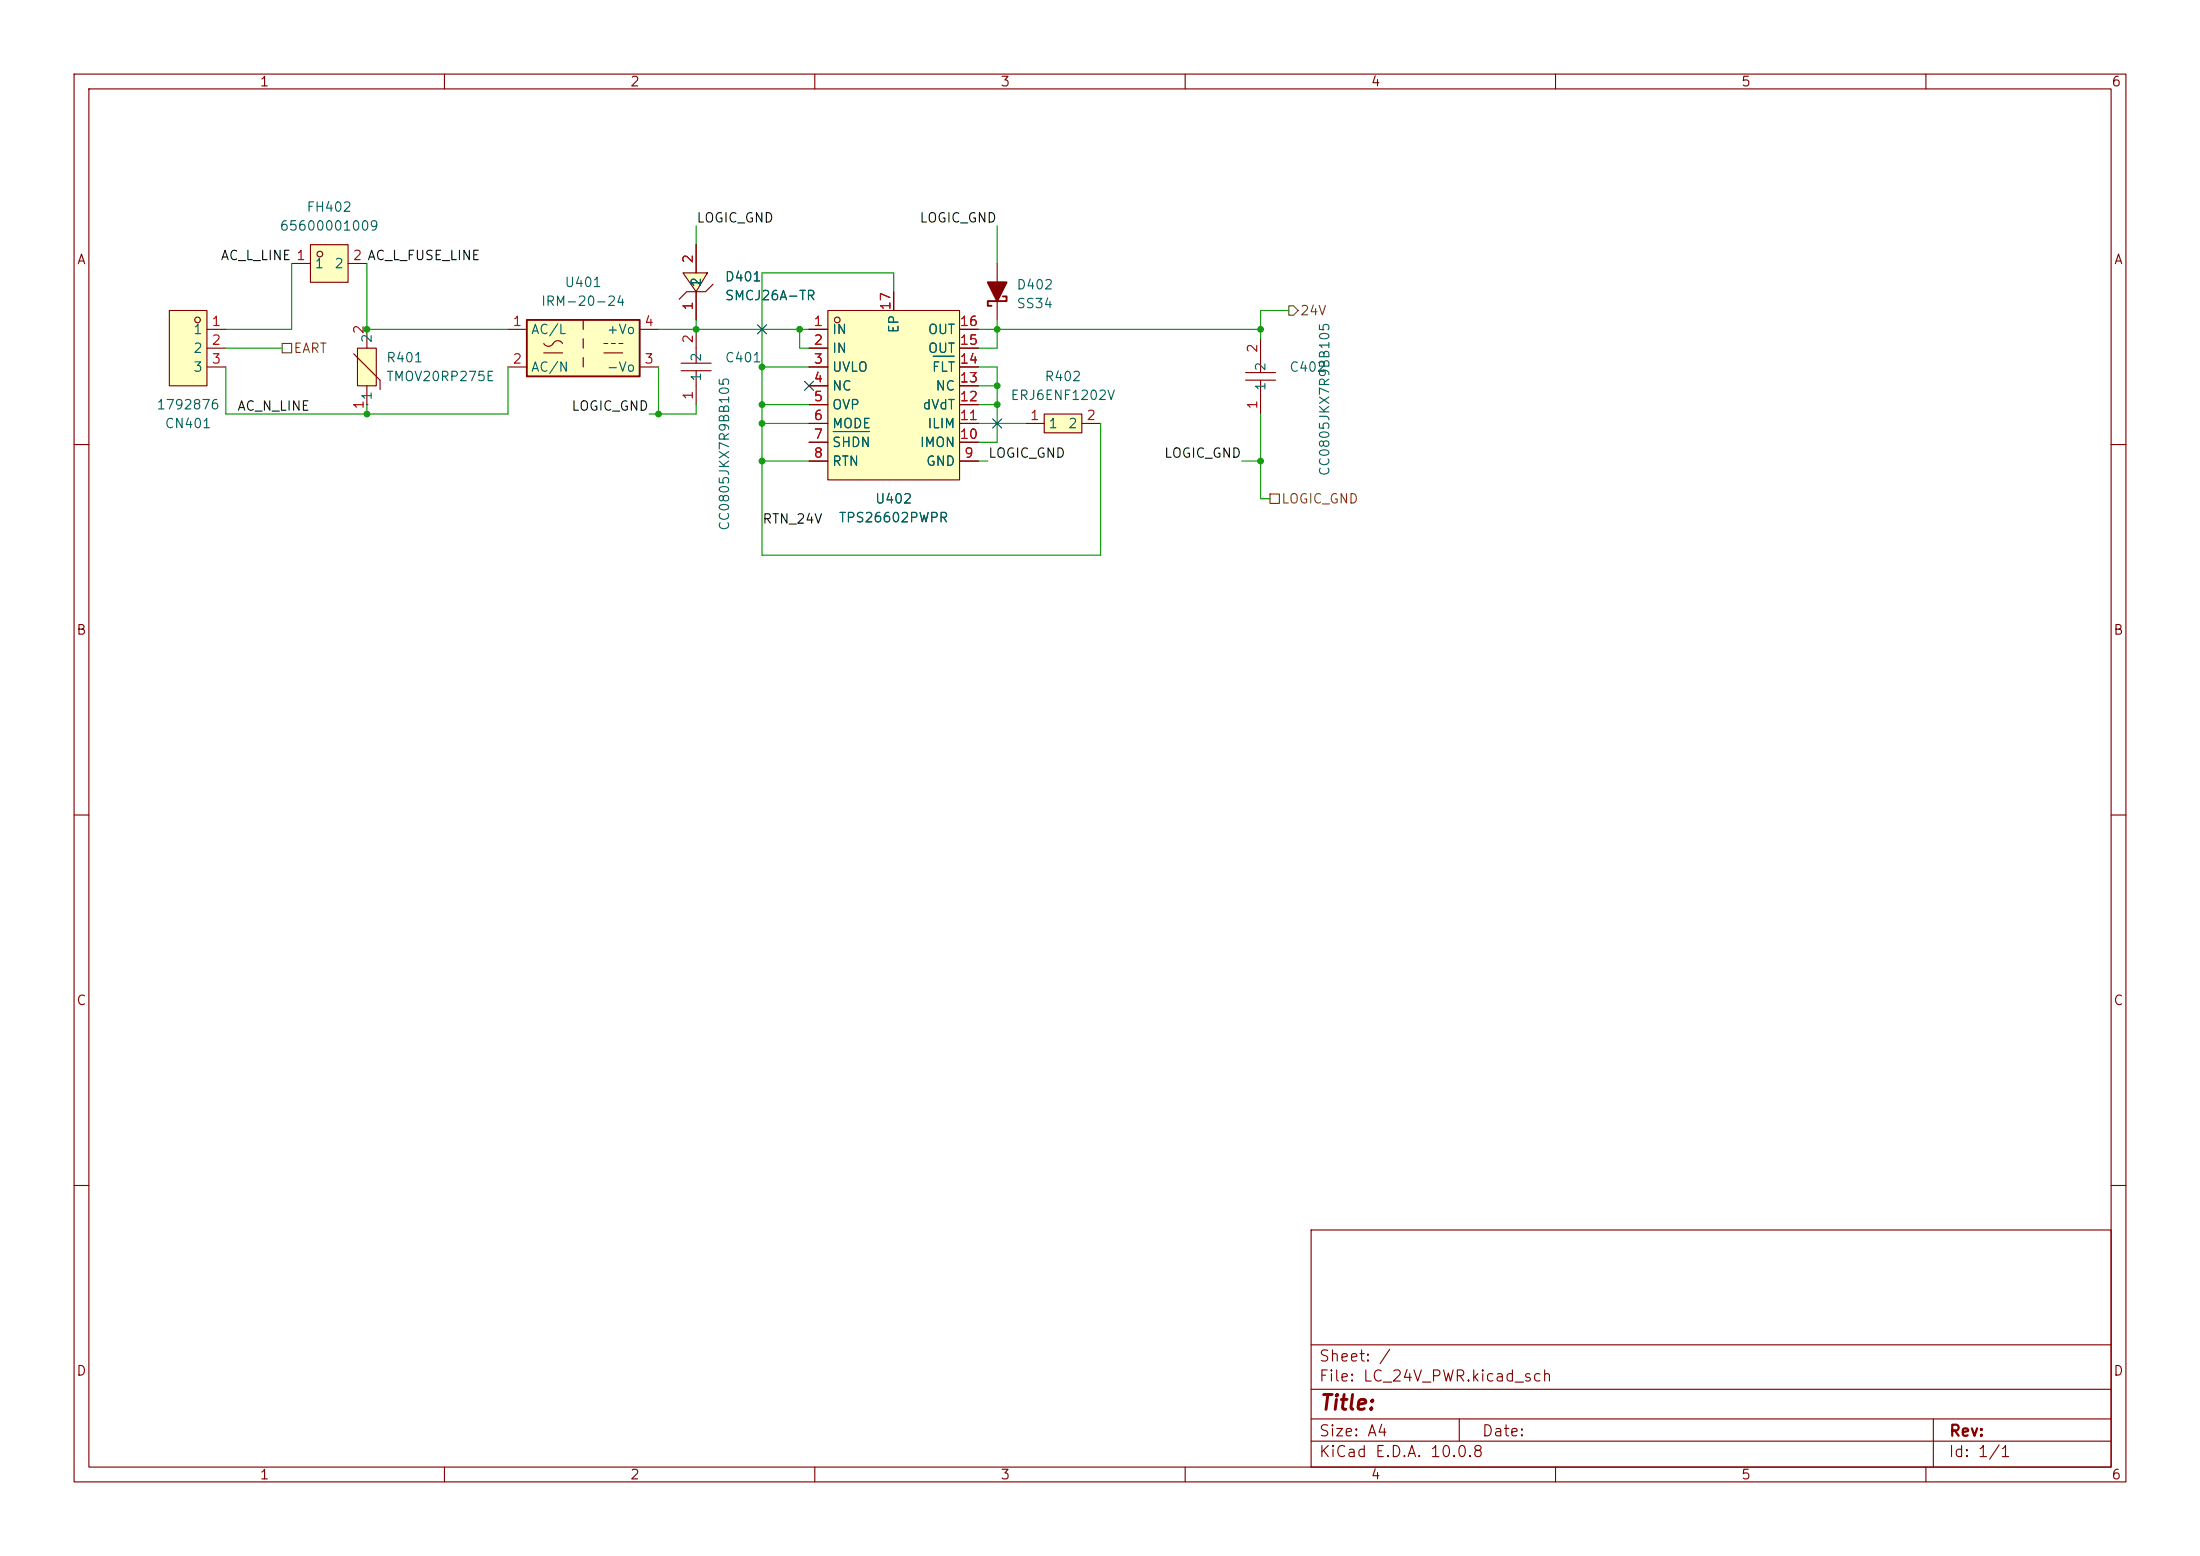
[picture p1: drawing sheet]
(kicad_sch
 (version 20260306)
 (generator "eeschema")
 (generator_version "10.0")
 (paper "A4")
 (lib_symbols
  (symbol "C0805C104K5RACTU:65600001009" (exclude_from_sim no) (in_bom yes) (on_board yes)
   (in_pos_files yes)
   (duplicate_pin_numbers_are_jumpers no)
   (property "Reference" "FH" (at 0 5.08 0) (show_name no) (do_not_autoplace no) (effects (font (size 1.27 1.27))))
   (property "Value" "65600001009" (at 0 -5.08 0) (show_name no) (do_not_autoplace no) (effects (font (size 1.27 1.27))))
   (property "Footprint" "C0805C104K5RACTU:FUSE-TH_65600001009" (at 0 -7.62 0) (show_name no) (do_not_autoplace no) (hide yes) (effects (font (size 1.27 1.27))))
   (property "Datasheet" "https://www.lcsc.com/datasheet/C187510.pdf" (at 0 -10.16 0) (show_name no) (do_not_autoplace no) (hide yes) (effects (font (size 1.27 1.27))))
   (property "Description" "" (at 0 0 0) (show_name no) (do_not_autoplace no) (hide yes) (effects (font (size 1.27 1.27))))
   (property "Manufacturer" "Littelfuse(美国力特)" (at 0 -12.7 0) (show_name no) (do_not_autoplace no) (hide yes) (effects (font (size 1.27 1.27))))
   (property "MPN" "65600001009" (at 0 -15.24 0) (show_name no) (do_not_autoplace no) (hide yes) (effects (font (size 1.27 1.27))))
   (property "LCSC Part" "C187510" (at 0 -17.78 0) (show_name no) (do_not_autoplace no) (hide yes) (effects (font (size 1.27 1.27))))
   (symbol "65600001009_0_1"
    (rectangle (start -2.54 2.54) (end 2.54 -2.54) (stroke (width 0) (type default)) (fill (type background)))
    (circle (center -1.27 1.27) (radius 0.38) (stroke (width 0) (type default)) (fill (type none)))
    (pin unspecified line (at -5.08 0 0) (length 2.54) (name "1" (effects (font (size 1.27 1.27)))) (number "1" (effects (font (size 1.27 1.27)))))
    (pin unspecified line (at 5.08 0 180) (length 2.54) (name "2" (effects (font (size 1.27 1.27)))) (number "2" (effects (font (size 1.27 1.27))))))
   (embedded_fonts no))
  (symbol "Converter_ACDC:IRM-20-24" (exclude_from_sim no) (in_bom yes) (on_board yes)
   (in_pos_files yes)
   (duplicate_pin_numbers_are_jumpers no)
   (property "Reference" "U" (at 0 5.08 0) (show_name no) (do_not_autoplace no) (effects (font (size 1.27 1.27))))
   (property "Value" "IRM-20-24" (at 0 -5.08 0) (show_name no) (do_not_autoplace no) (effects (font (size 1.27 1.27))))
   (property "Footprint" "Converter_ACDC:Converter_ACDC_MeanWell_IRM-20-xx_THT" (at 0 -7.62 0) (show_name no) (do_not_autoplace no) (hide yes) (effects (font (size 1.27 1.27))))
   (property "Datasheet" "http://www.meanwell.com/Upload/PDF/IRM-20/IRM-20-SPEC.PDF" (at 10.16 -8.89 0) (show_name no) (do_not_autoplace no) (hide yes) (effects (font (size 1.27 1.27))))
   (property "Description" "24V, 900mA, 21.6W, Isolated, AC-DC, 219A(IRM20)" (at 0 0 0) (show_name no) (do_not_autoplace no) (hide yes) (effects (font (size 1.27 1.27))))
   (symbol "IRM-20-24_0_1"
    (rectangle (start -7.62 3.81) (end 7.62 -3.81) (stroke (width 0.254) (type default)) (fill (type background)))
    (polyline (pts (xy -5.334 -0.635) (xy -2.794 -0.635)) (stroke (width 0) (type default)) (fill (type none)))
    (arc (start -4.064 0.635) (mid -4.699 0.2495) (end -5.334 0.635) (stroke (width 0) (type default)) (fill (type none)))
    (arc (start -4.064 0.635) (mid -3.429 1.0072) (end -2.794 0.635) (stroke (width 0) (type default)) (fill (type none)))
    (polyline (pts (xy 0 3.81) (xy 0 2.54)) (stroke (width 0) (type default)) (fill (type none)))
    (polyline (pts (xy 0 1.27) (xy 0 0)) (stroke (width 0) (type default)) (fill (type none)))
    (polyline (pts (xy 0 -1.27) (xy 0 -2.54)) (stroke (width 0) (type default)) (fill (type none)))
    (polyline (pts (xy 2.794 0.635) (xy 3.302 0.635)) (stroke (width 0) (type default)) (fill (type none)))
    (polyline (pts (xy 2.794 -0.635) (xy 5.334 -0.635)) (stroke (width 0) (type default)) (fill (type none)))
    (polyline (pts (xy 3.81 0.635) (xy 4.318 0.635)) (stroke (width 0) (type default)) (fill (type none)))
    (polyline (pts (xy 4.826 0.635) (xy 5.334 0.635)) (stroke (width 0) (type default)) (fill (type none))))
   (symbol "IRM-20-24_1_1"
    (pin power_in line (at -10.16 2.54 0) (length 2.54) (name "AC/L" (effects (font (size 1.27 1.27)))) (number "1" (effects (font (size 1.27 1.27)))))
    (pin power_in line (at -10.16 -2.54 0) (length 2.54) (name "AC/N" (effects (font (size 1.27 1.27)))) (number "2" (effects (font (size 1.27 1.27)))))
    (pin power_out line (at 10.16 -2.54 180) (length 2.54) (name "-Vo" (effects (font (size 1.27 1.27)))) (number "3" (effects (font (size 1.27 1.27)))))
    (pin power_out line (at 10.16 2.54 180) (length 2.54) (name "+Vo" (effects (font (size 1.27 1.27)))) (number "4" (effects (font (size 1.27 1.27))))))
   (embedded_fonts no))
  (symbol "EasyEDA:1792876" (exclude_from_sim no) (in_bom yes) (on_board yes)
   (in_pos_files yes)
   (duplicate_pin_numbers_are_jumpers no)
   (property "Reference" "CN" (at 0 7.62 0) (show_name no) (do_not_autoplace no) (effects (font (size 1.27 1.27))))
   (property "Value" "1792876" (at 0 -7.62 0) (show_name no) (do_not_autoplace no) (effects (font (size 1.27 1.27))))
   (property "Footprint" "EasyEDA:CONN-TH_1792876" (at 0 -10.16 0) (show_name no) (do_not_autoplace no) (hide yes) (effects (font (size 1.27 1.27))))
   (property "Datasheet" "https://www.lcsc.com/datasheet/C5482625.pdf" (at 0 -12.7 0) (show_name no) (do_not_autoplace no) (hide yes) (effects (font (size 1.27 1.27))))
   (property "Description" "" (at 0 0 0) (show_name no) (do_not_autoplace no) (hide yes) (effects (font (size 1.27 1.27))))
   (property "Manufacturer" "Phoenix Contact(菲尼克斯)" (at 0 -15.24 0) (show_name no) (do_not_autoplace no) (hide yes) (effects (font (size 1.27 1.27))))
   (property "MPN" "1792876" (at 0 -17.78 0) (show_name no) (do_not_autoplace no) (hide yes) (effects (font (size 1.27 1.27))))
   (property "LCSC Part" "C5482625" (at 0 -20.32 0) (show_name no) (do_not_autoplace no) (hide yes) (effects (font (size 1.27 1.27))))
   (symbol "1792876_0_1"
    (rectangle (start -1.27 5.08) (end 3.81 -5.08) (stroke (width 0) (type default)) (fill (type background)))
    (circle (center 0 3.81) (radius 0.38) (stroke (width 0) (type default)) (fill (type none)))
    (pin unspecified line (at -3.81 2.54 0) (length 2.54) (name "1" (effects (font (size 1.27 1.27)))) (number "1" (effects (font (size 1.27 1.27)))))
    (pin unspecified line (at -3.81 0 0) (length 2.54) (name "2" (effects (font (size 1.27 1.27)))) (number "2" (effects (font (size 1.27 1.27)))))
    (pin unspecified line (at -3.81 -2.54 0) (length 2.54) (name "3" (effects (font (size 1.27 1.27)))) (number "3" (effects (font (size 1.27 1.27))))))
   (embedded_fonts no))
  (symbol "EasyEDA:CC0805JKX7R9BB105" (exclude_from_sim no) (in_bom yes) (on_board yes)
   (in_pos_files yes)
   (duplicate_pin_numbers_are_jumpers no)
   (property "Reference" "C" (at 0 5.08 0) (show_name no) (do_not_autoplace no) (effects (font (size 1.27 1.27))))
   (property "Value" "CC0805JKX7R9BB105" (at 0 -5.08 0) (show_name no) (do_not_autoplace no) (effects (font (size 1.27 1.27))))
   (property "Footprint" "EasyEDA:C0805" (at 0 -7.62 0) (show_name no) (do_not_autoplace no) (hide yes) (effects (font (size 1.27 1.27))))
   (property "Datasheet" "https://lcsc.com/product-detail/presales_YAGEO-CC0805JKX7R9BB105_C541528.html" (at 0 -10.16 0) (show_name no) (do_not_autoplace no) (hide yes) (effects (font (size 1.27 1.27))))
   (property "Description" "" (at 0 0 0) (show_name no) (do_not_autoplace no) (hide yes) (effects (font (size 1.27 1.27))))
   (property "Manufacturer" "YAGEO(国巨)" (at 0 -12.7 0) (show_name no) (do_not_autoplace no) (hide yes) (effects (font (size 1.27 1.27))))
   (property "MPN" "CC0805JKX7R9BB105" (at 0 -15.24 0) (show_name no) (do_not_autoplace no) (hide yes) (effects (font (size 1.27 1.27))))
   (property "LCSC Part" "C541528" (at 0 -17.78 0) (show_name no) (do_not_autoplace no) (hide yes) (effects (font (size 1.27 1.27))))
   (symbol "CC0805JKX7R9BB105_0_1"
    (polyline (pts (xy -0.51 0) (xy -2.54 0)) (stroke (width 0) (type default)) (fill (type none)))
    (polyline (pts (xy -0.51 -2.03) (xy -0.51 2.03)) (stroke (width 0) (type default)) (fill (type none)))
    (polyline (pts (xy 0.51 2.03) (xy 0.51 -2.03)) (stroke (width 0) (type default)) (fill (type none)))
    (polyline (pts (xy 2.54 0) (xy 0.51 0)) (stroke (width 0) (type default)) (fill (type none)))
    (pin unspecified line (at -5.08 0 0) (length 2.54) (name "1" (effects (font (size 1.27 1.27)))) (number "1" (effects (font (size 1.27 1.27)))))
    (pin unspecified line (at 5.08 0 180) (length 2.54) (name "2" (effects (font (size 1.27 1.27)))) (number "2" (effects (font (size 1.27 1.27))))))
   (embedded_fonts no))
  (symbol "EasyEDA:ERJ6ENF1202V" (exclude_from_sim no) (in_bom yes) (on_board yes)
   (in_pos_files yes)
   (duplicate_pin_numbers_are_jumpers no)
   (property "Reference" "R" (at 0 5.08 0) (show_name no) (do_not_autoplace no) (effects (font (size 1.27 1.27))))
   (property "Value" "ERJ6ENF1202V" (at 0 -5.08 0) (show_name no) (do_not_autoplace no) (effects (font (size 1.27 1.27))))
   (property "Footprint" "EasyEDA:R0805" (at 0 -7.62 0) (show_name no) (do_not_autoplace no) (hide yes) (effects (font (size 1.27 1.27))))
   (property "Datasheet" "https://lcsc.com/product-detail/Chip-Resistor-Surface-Mount_PANASONIC-ERJ6ENF1202V_C413297.html" (at 0 -10.16 0) (show_name no) (do_not_autoplace no) (hide yes) (effects (font (size 1.27 1.27))))
   (property "Description" "" (at 0 0 0) (show_name no) (do_not_autoplace no) (hide yes) (effects (font (size 1.27 1.27))))
   (property "Manufacturer" "PANASONIC(松下)" (at 0 -12.7 0) (show_name no) (do_not_autoplace no) (hide yes) (effects (font (size 1.27 1.27))))
   (property "MPN" "ERJ6ENF1202V" (at 0 -15.24 0) (show_name no) (do_not_autoplace no) (hide yes) (effects (font (size 1.27 1.27))))
   (property "LCSC Part" "C413297" (at 0 -17.78 0) (show_name no) (do_not_autoplace no) (hide yes) (effects (font (size 1.27 1.27))))
   (symbol "ERJ6ENF1202V_0_1"
    (rectangle (start -2.54 1.27) (end 2.54 -1.27) (stroke (width 0) (type default)) (fill (type background)))
    (pin unspecified line (at -5.08 0 0) (length 2.54) (name "1" (effects (font (size 1.27 1.27)))) (number "1" (effects (font (size 1.27 1.27)))))
    (pin unspecified line (at 5.08 0 180) (length 2.54) (name "2" (effects (font (size 1.27 1.27)))) (number "2" (effects (font (size 1.27 1.27))))))
   (embedded_fonts no))
  (symbol "EasyEDA:SMCJ26A-TR" (exclude_from_sim no) (in_bom yes) (on_board yes)
   (in_pos_files yes)
   (duplicate_pin_numbers_are_jumpers no)
   (property "Reference" "D" (at 0 5.08 0) (show_name no) (do_not_autoplace no) (effects (font (size 1.27 1.27))))
   (property "Value" "SMCJ26A-TR" (at 0 -5.08 0) (show_name no) (do_not_autoplace no) (effects (font (size 1.27 1.27))))
   (property "Footprint" "EasyEDA:SMC_L7.1-W6.2-LS8.1-RD" (at 0 -7.62 0) (show_name no) (do_not_autoplace no) (hide yes) (effects (font (size 1.27 1.27))))
   (property "Datasheet" "https://lcsc.com/product-detail/TVS_STMicroelectronics_SMCJ26A-TR_STMicroelectronics-SMCJ26A-TR_C133649.html" (at 0 -10.16 0) (show_name no) (do_not_autoplace no) (hide yes) (effects (font (size 1.27 1.27))))
   (property "Description" "" (at 0 0 0) (show_name no) (do_not_autoplace no) (hide yes) (effects (font (size 1.27 1.27))))
   (property "Manufacturer" "ST(意法半导体)" (at 0 -12.7 0) (show_name no) (do_not_autoplace no) (hide yes) (effects (font (size 1.27 1.27))))
   (property "MPN" "SMCJ26A-TR" (at 0 -15.24 0) (show_name no) (do_not_autoplace no) (hide yes) (effects (font (size 1.27 1.27))))
   (property "LCSC Part" "C133649" (at 0 -17.78 0) (show_name no) (do_not_autoplace no) (hide yes) (effects (font (size 1.27 1.27))))
   (symbol "SMCJ26A-TR_0_1"
    (polyline (pts (xy -2.29 2.29) (xy -1.27 1.27) (xy -1.27 -1.27) (xy -0.25 -2.29)) (stroke (width 0) (type default)) (fill (type none)))
    (polyline (pts (xy 1.27 -1.52) (xy -1.27 0) (xy 1.27 1.78) (xy 1.27 -1.52)) (stroke (width 0) (type default)) (fill (type background)))
    (pin unspecified line (at -5.08 0 0) (length 3.81) (name "1" (effects (font (size 1.27 1.27)))) (number "1" (effects (font (size 1.27 1.27)))))
    (pin unspecified line (at 5.08 0 180) (length 3.81) (name "2" (effects (font (size 1.27 1.27)))) (number "2" (effects (font (size 1.27 1.27))))))
   (embedded_fonts no))
  (symbol "EasyEDA:TMOV20RP275E" (exclude_from_sim no) (in_bom yes) (on_board yes)
   (in_pos_files yes)
   (duplicate_pin_numbers_are_jumpers no)
   (property "Reference" "R" (at 0 5.08 0) (show_name no) (do_not_autoplace no) (effects (font (size 1.27 1.27))))
   (property "Value" "TMOV20RP275E" (at 0 -5.08 0) (show_name no) (do_not_autoplace no) (effects (font (size 1.27 1.27))))
   (property "Footprint" "EasyEDA:RES-TH_L23.0-W9.5-P8.50-D0.9-S4.50" (at 0 -7.62 0) (show_name no) (do_not_autoplace no) (hide yes) (effects (font (size 1.27 1.27))))
   (property "Datasheet" "https://lcsc.com/product-detail/Varistors_Littelfuse_TMOV20RP275E_Littelfuse-TMOV20RP275E_C187710.html" (at 0 -10.16 0) (show_name no) (do_not_autoplace no) (hide yes) (effects (font (size 1.27 1.27))))
   (property "Description" "" (at 0 0 0) (show_name no) (do_not_autoplace no) (hide yes) (effects (font (size 1.27 1.27))))
   (property "Manufacturer" "Littelfuse(美国力特)" (at 0 -12.7 0) (show_name no) (do_not_autoplace no) (hide yes) (effects (font (size 1.27 1.27))))
   (property "MPN" "TMOV20RP275E" (at 0 -15.24 0) (show_name no) (do_not_autoplace no) (hide yes) (effects (font (size 1.27 1.27))))
   (property "LCSC Part" "C187710" (at 0 -17.78 0) (show_name no) (do_not_autoplace no) (hide yes) (effects (font (size 1.27 1.27))))
   (symbol "TMOV20RP275E_0_1"
    (polyline (pts (xy -5.08 0) (xy -2.54 0)) (stroke (width 0) (type default)) (fill (type none)))
    (rectangle (start -2.54 1.27) (end 2.54 -1.27) (stroke (width 0) (type default)) (fill (type background)))
    (polyline (pts (xy -1.78 -1.78) (xy -3.05 -1.78)) (stroke (width 0) (type default)) (fill (type none)))
    (polyline (pts (xy 1.78 1.78) (xy -1.78 -1.78)) (stroke (width 0) (type default)) (fill (type none)))
    (polyline (pts (xy 2.54 0) (xy 5.08 0)) (stroke (width 0) (type default)) (fill (type none)))
    (pin unspecified line (at -5.08 0 0) (length 0) (name "1" (effects (font (size 1.27 1.27)))) (number "1" (effects (font (size 1.27 1.27)))))
    (pin unspecified line (at 5.08 0 180) (length 0) (name "2" (effects (font (size 1.27 1.27)))) (number "2" (effects (font (size 1.27 1.27))))))
   (embedded_fonts no))
  (symbol "EasyEDA:TPS26602PWPR" (exclude_from_sim no) (in_bom yes) (on_board yes)
   (in_pos_files yes)
   (duplicate_pin_numbers_are_jumpers no)
   (property "Reference" "U" (at 0 17.78 0) (show_name no) (do_not_autoplace no) (effects (font (size 1.27 1.27))))
   (property "Value" "TPS26602PWPR" (at 0 -15.24 0) (show_name no) (do_not_autoplace no) (effects (font (size 1.27 1.27))))
   (property "Footprint" "EasyEDA:HTSSOP-16_L5.0-W4.4-P0.65-LS6.4-BL-EP" (at 0 -17.78 0) (show_name no) (do_not_autoplace no) (hide yes) (effects (font (size 1.27 1.27))))
   (property "Datasheet" "https://www.lcsc.com/datasheet/C2872872.pdf" (at 0 -20.32 0) (show_name no) (do_not_autoplace no) (hide yes) (effects (font (size 1.27 1.27))))
   (property "Description" "" (at 0 0 0) (show_name no) (do_not_autoplace no) (hide yes) (effects (font (size 1.27 1.27))))
   (property "Manufacturer" "TI(德州仪器)" (at 0 -22.86 0) (show_name no) (do_not_autoplace no) (hide yes) (effects (font (size 1.27 1.27))))
   (property "MPN" "TPS26602PWPR" (at 0 -25.4 0) (show_name no) (do_not_autoplace no) (hide yes) (effects (font (size 1.27 1.27))))
   (property "LCSC Part" "C2872872" (at 0 -27.94 0) (show_name no) (do_not_autoplace no) (hide yes) (effects (font (size 1.27 1.27))))
   (symbol "TPS26602PWPR_0_1"
    (rectangle (start -8.89 10.16) (end 8.89 -12.7) (stroke (width 0) (type default)) (fill (type background)))
    (circle (center -7.62 8.89) (radius 0.38) (stroke (width 0) (type default)) (fill (type none)))
    (pin unspecified line (at -11.43 7.62 0) (length 2.54) (name "IN" (effects (font (size 1.27 1.27)))) (number "1" (effects (font (size 1.27 1.27)))))
    (pin unspecified line (at -11.43 5.08 0) (length 2.54) (name "IN" (effects (font (size 1.27 1.27)))) (number "2" (effects (font (size 1.27 1.27)))))
    (pin unspecified line (at -11.43 2.54 0) (length 2.54) (name "UVLO" (effects (font (size 1.27 1.27)))) (number "3" (effects (font (size 1.27 1.27)))))
    (pin unspecified line (at -11.43 0 0) (length 2.54) (name "NC" (effects (font (size 1.27 1.27)))) (number "4" (effects (font (size 1.27 1.27)))))
    (pin unspecified line (at -11.43 -2.54 0) (length 2.54) (name "OVP" (effects (font (size 1.27 1.27)))) (number "5" (effects (font (size 1.27 1.27)))))
    (pin unspecified line (at -11.43 -5.08 0) (length 2.54) (name "MODE" (effects (font (size 1.27 1.27)))) (number "6" (effects (font (size 1.27 1.27)))))
    (pin unspecified line (at -11.43 -7.62 0) (length 2.54) (name "~{SHDN}" (effects (font (size 1.27 1.27)))) (number "7" (effects (font (size 1.27 1.27)))))
    (pin unspecified line (at -11.43 -10.16 0) (length 2.54) (name "RTN" (effects (font (size 1.27 1.27)))) (number "8" (effects (font (size 1.27 1.27)))))
    (pin unspecified line (at 11.43 -10.16 180) (length 2.54) (name "GND" (effects (font (size 1.27 1.27)))) (number "9" (effects (font (size 1.27 1.27)))))
    (pin unspecified line (at 11.43 -7.62 180) (length 2.54) (name "IMON" (effects (font (size 1.27 1.27)))) (number "10" (effects (font (size 1.27 1.27)))))
    (pin unspecified line (at 11.43 -5.08 180) (length 2.54) (name "ILIM" (effects (font (size 1.27 1.27)))) (number "11" (effects (font (size 1.27 1.27)))))
    (pin unspecified line (at 11.43 -2.54 180) (length 2.54) (name "dVdT" (effects (font (size 1.27 1.27)))) (number "12" (effects (font (size 1.27 1.27)))))
    (pin unspecified line (at 11.43 0 180) (length 2.54) (name "NC" (effects (font (size 1.27 1.27)))) (number "13" (effects (font (size 1.27 1.27)))))
    (pin unspecified line (at 11.43 2.54 180) (length 2.54) (name "~{FLT}" (effects (font (size 1.27 1.27)))) (number "14" (effects (font (size 1.27 1.27)))))
    (pin unspecified line (at 11.43 5.08 180) (length 2.54) (name "OUT" (effects (font (size 1.27 1.27)))) (number "15" (effects (font (size 1.27 1.27)))))
    (pin unspecified line (at 11.43 7.62 180) (length 2.54) (name "OUT" (effects (font (size 1.27 1.27)))) (number "16" (effects (font (size 1.27 1.27)))))
    (pin unspecified line (at 0 12.7 270) (length 2.54) (name "EP" (effects (font (size 1.27 1.27)))) (number "17" (effects (font (size 1.27 1.27))))))
   (embedded_fonts no))
  (symbol "PCM_Diode_Schottky_AKL:SS34"
   (body_styles demorgan)
   (pin_numbers (hide yes))
   (pin_names
    (offset 1.016) (hide yes)) (exclude_from_sim no) (in_bom yes) (on_board yes)
   (in_pos_files yes)
   (duplicate_pin_numbers_are_jumpers no)
   (property "Reference" "D" (at 0 5.08 0) (show_name no) (do_not_autoplace no) (effects (font (size 1.27 1.27))))
   (property "Value" "SS34" (at 0 2.54 0) (show_name no) (do_not_autoplace no) (effects (font (size 1.27 1.27))))
   (property "Footprint" "PCM_Diode_SMD_AKL:D_SMC" (at 0 0 0) (show_name no) (do_not_autoplace no) (hide yes) (effects (font (size 1.27 1.27))))
   (property "Datasheet" "https://www.tme.eu/Document/4534c3d1273464918563ce78bdeb2ece/SS34-E3-57T.pdf" (at 0 0 0) (show_name no) (do_not_autoplace no) (hide yes) (effects (font (size 1.27 1.27))))
   (property "Description" "SMC Schottky diode, 40V, 3A, Alternate KiCAD Library" (at 0 0 0) (show_name no) (do_not_autoplace no) (hide yes) (effects (font (size 1.27 1.27))))
   (symbol "SS34_0_1"
    (polyline (pts (xy -1.27 0) (xy 1.27 0)) (stroke (width 0) (type default)) (fill (type none)))
    (polyline (pts (xy -1.27 -1.27) (xy -1.27 1.27) (xy 1.27 0) (xy -1.27 -1.27)) (stroke (width 0.254) (type default)) (fill (type outline)))
    (polyline (pts (xy 1.905 -0.762) (xy 1.905 -1.27) (xy 1.27 -1.27) (xy 1.27 1.27) (xy 0.635 1.27) (xy 0.635 0.762)) (stroke (width 0.254) (type default)) (fill (type none))))
   (symbol "SS34_0_2"
    (polyline (pts (xy -2.54 -2.54) (xy 2.54 2.54)) (stroke (width 0) (type default)) (fill (type none)))
    (polyline (pts (xy -0.889 -0.889) (xy -1.778 0) (xy 0.889 0.889) (xy 0 -1.778) (xy -0.889 -0.889)) (stroke (width 0.254) (type default)) (fill (type outline)))
    (polyline (pts (xy 0 1.778) (xy 1.778 0)) (stroke (width 0.254) (type default)) (fill (type none)))
    (polyline (pts (xy 0 1.778) (xy -0.381 1.397) (xy 0 1.016)) (stroke (width 0.254) (type default)) (fill (type none)))
    (polyline (pts (xy 1.778 0) (xy 2.159 0.381) (xy 1.778 0.762)) (stroke (width 0.254) (type default)) (fill (type none))))
   (symbol "SS34_1_1"
    (pin passive line (at 3.81 0 180) (length 2.54) (name "K" (effects (font (size 1.27 1.27)))) (number "1" (effects (font (size 1.27 1.27)))))
    (pin passive line (at -3.81 0 0) (length 2.54) (name "A" (effects (font (size 1.27 1.27)))) (number "2" (effects (font (size 1.27 1.27))))))
   (symbol "SS34_1_2"
    (pin passive line (at 2.54 2.54 180) (length 0) (name "K" (effects (font (size 1.27 1.27)))) (number "1" (effects (font (size 1.27 1.27)))))
    (pin passive line (at -2.54 -2.54 0) (length 0) (name "A" (effects (font (size 1.27 1.27)))) (number "2" (effects (font (size 1.27 1.27))))))
   (embedded_fonts no)))
 (junction
  (at 49.53 55.88)
  (diameter 0)
  (color 0 0 0 0))
 (junction
  (at 170.18 44.45)
  (diameter 0)
  (color 0 0 0 0))
 (junction
  (at 107.95 44.45)
  (diameter 0)
  (color 0 0 0 0))
 (junction
  (at 134.62 52.07)
  (diameter 0)
  (color 0 0 0 0))
 (junction
  (at 134.62 44.45)
  (diameter 0)
  (color 0 0 0 0))
 (junction
  (at 102.87 62.23)
  (diameter 0)
  (color 0 0 0 0))
 (junction
  (at 93.98 44.45)
  (diameter 0)
  (color 0 0 0 0))
 (junction
  (at 134.62 54.61)
  (diameter 0)
  (color 0 0 0 0))
 (junction
  (at 102.87 49.53)
  (diameter 0)
  (color 0 0 0 0))
 (junction
  (at 88.9 55.88)
  (diameter 0)
  (color 0 0 0 0))
 (junction
  (at 170.18 62.23)
  (diameter 0)
  (color 0 0 0 0))
 (junction
  (at 102.87 54.61)
  (diameter 0)
  (color 0 0 0 0))
 (junction
  (at 102.87 57.15)
  (diameter 0)
  (color 0 0 0 0))
 (junction
  (at 49.53 44.45)
  (diameter 0)
  (color 0 0 0 0))
 (no_connect
  (at 109.22 52.07))
 (no_connect
  (at 102.87 44.45))
 (no_connect
  (at 134.62 57.15))
 (wire
  (pts (xy 102.87 49.53) (xy 102.87 54.61))
  (stroke (width 0) (type default)))
 (wire
  (pts (xy 88.9 44.45) (xy 107.95 44.45))
  (stroke (width 0) (type default)))
 (wire
  (pts (xy 120.65 36.83) (xy 102.87 36.83))
  (stroke (width 0) (type default)))
 (wire
  (pts (xy 134.62 46.99) (xy 134.62 44.45))
  (stroke (width 0) (type default)))
 (wire
  (pts (xy 30.48 55.88) (xy 30.48 49.53))
  (stroke (width 0) (type default)))
 (wire
  (pts (xy 170.18 41.91) (xy 173.99 41.91))
  (stroke (width 0) (type default)))
 (wire
  (pts (xy 134.62 52.07) (xy 134.62 54.61))
  (stroke (width 0) (type default)))
 (wire
  (pts (xy 93.98 54.61) (xy 93.98 55.88))
  (stroke (width 0) (type default)))
 (wire
  (pts (xy 170.18 41.91) (xy 170.18 44.45))
  (stroke (width 0) (type default)))
 (wire
  (pts (xy 93.98 30.48) (xy 93.98 33.02))
  (stroke (width 0) (type default)))
 (wire
  (pts (xy 132.08 59.69) (xy 134.62 59.69))
  (stroke (width 0) (type default)))
 (wire
  (pts (xy 134.62 52.07) (xy 132.08 52.07))
  (stroke (width 0) (type default)))
 (wire
  (pts (xy 38.1 46.99) (xy 30.48 46.99))
  (stroke (width 0) (type default)))
 (wire
  (pts (xy 93.98 43.18) (xy 93.98 44.45))
  (stroke (width 0) (type default)))
 (wire
  (pts (xy 49.53 54.61) (xy 49.53 55.88))
  (stroke (width 0) (type default)))
 (wire
  (pts (xy 102.87 62.23) (xy 102.87 74.93))
  (stroke (width 0) (type default)))
 (wire
  (pts (xy 134.62 44.45) (xy 170.18 44.45))
  (stroke (width 0) (type default)))
 (wire
  (pts (xy 132.08 54.61) (xy 134.62 54.61))
  (stroke (width 0) (type default)))
 (wire
  (pts (xy 68.58 55.88) (xy 68.58 49.53))
  (stroke (width 0) (type default)))
 (wire
  (pts (xy 138.43 57.15) (xy 132.08 57.15))
  (stroke (width 0) (type default)))
 (wire
  (pts (xy 109.22 49.53) (xy 102.87 49.53))
  (stroke (width 0) (type default)))
 (wire
  (pts (xy 109.22 46.99) (xy 107.95 46.99))
  (stroke (width 0) (type default)))
 (wire
  (pts (xy 107.95 44.45) (xy 107.95 46.99))
  (stroke (width 0) (type default)))
 (wire
  (pts (xy 170.18 67.31) (xy 170.18 62.23))
  (stroke (width 0) (type default)))
 (wire
  (pts (xy 102.87 54.61) (xy 102.87 57.15))
  (stroke (width 0) (type default)))
 (wire
  (pts (xy 107.95 44.45) (xy 109.22 44.45))
  (stroke (width 0) (type default)))
 (wire
  (pts (xy 171.45 67.31) (xy 170.18 67.31))
  (stroke (width 0) (type default)))
 (wire
  (pts (xy 133.35 62.23) (xy 132.08 62.23))
  (stroke (width 0) (type default)))
 (wire
  (pts (xy 49.53 35.56) (xy 49.53 44.45))
  (stroke (width 0) (type default)))
 (wire
  (pts (xy 93.98 55.88) (xy 88.9 55.88))
  (stroke (width 0) (type default)))
 (wire
  (pts (xy 134.62 43.18) (xy 134.62 44.45))
  (stroke (width 0) (type default)))
 (wire
  (pts (xy 134.62 46.99) (xy 132.08 46.99))
  (stroke (width 0) (type default)))
 (wire
  (pts (xy 170.18 55.88) (xy 170.18 62.23))
  (stroke (width 0) (type default)))
 (wire
  (pts (xy 134.62 49.53) (xy 134.62 52.07))
  (stroke (width 0) (type default)))
 (wire
  (pts (xy 134.62 35.56) (xy 134.62 30.48))
  (stroke (width 0) (type default)))
 (wire
  (pts (xy 120.65 36.83) (xy 120.65 39.37))
  (stroke (width 0) (type default)))
 (wire
  (pts (xy 102.87 57.15) (xy 109.22 57.15))
  (stroke (width 0) (type default)))
 (wire
  (pts (xy 30.48 55.88) (xy 49.53 55.88))
  (stroke (width 0) (type default)))
 (wire
  (pts (xy 170.18 44.45) (xy 170.18 45.72))
  (stroke (width 0) (type default)))
 (wire
  (pts (xy 132.08 49.53) (xy 134.62 49.53))
  (stroke (width 0) (type default)))
 (wire
  (pts (xy 39.37 35.56) (xy 39.37 44.45))
  (stroke (width 0) (type default)))
 (wire
  (pts (xy 49.53 44.45) (xy 68.58 44.45))
  (stroke (width 0) (type default)))
 (wire
  (pts (xy 132.08 44.45) (xy 134.62 44.45))
  (stroke (width 0) (type default)))
 (wire
  (pts (xy 102.87 36.83) (xy 102.87 49.53))
  (stroke (width 0) (type default)))
 (wire
  (pts (xy 148.59 74.93) (xy 102.87 74.93))
  (stroke (width 0) (type default)))
 (wire
  (pts (xy 39.37 44.45) (xy 30.48 44.45))
  (stroke (width 0) (type default)))
 (wire
  (pts (xy 88.9 55.88) (xy 88.9 49.53))
  (stroke (width 0) (type default)))
 (wire
  (pts (xy 49.53 55.88) (xy 68.58 55.88))
  (stroke (width 0) (type default)))
 (wire
  (pts (xy 102.87 57.15) (xy 102.87 62.23))
  (stroke (width 0) (type default)))
 (wire
  (pts (xy 167.64 62.23) (xy 170.18 62.23))
  (stroke (width 0) (type default)))
 (wire
  (pts (xy 102.87 62.23) (xy 109.22 62.23))
  (stroke (width 0) (type default)))
 (wire
  (pts (xy 148.59 57.15) (xy 148.59 74.93))
  (stroke (width 0) (type default)))
 (wire
  (pts (xy 134.62 54.61) (xy 134.62 59.69))
  (stroke (width 0) (type default)))
 (wire
  (pts (xy 102.87 54.61) (xy 109.22 54.61))
  (stroke (width 0) (type default)))
 (wire
  (pts (xy 88.9 55.88) (xy 87.63 55.88))
  (stroke (width 0) (type default)))
 (label "LOGIC_GND"
  (at 134.62 30.48 180)
  (effects (font (size 1.27 1.27)) (justify right bottom)))
 (label "AC_L_LINE"
  (at 39.37 35.56 180)
  (effects (font (size 1.27 1.27)) (justify right bottom)))
 (label "LOGIC_GND"
  (at 133.35 62.23 0)
  (effects (font (size 1.27 1.27)) (justify left bottom)))
 (label "LOGIC_GND"
  (at 93.98 30.48 0)
  (effects (font (size 1.27 1.27)) (justify left bottom)))
 (label ""
  (at 96.52 45.72 0)
  (effects (font (size 1.27 1.27)) (justify left bottom)))
 (label "AC_N_LINE"
  (at 41.91 55.88 180)
  (effects (font (size 1.27 1.27)) (justify right bottom)))
 (label "LOGIC_GND"
  (at 167.64 62.23 180)
  (effects (font (size 1.27 1.27)) (justify right bottom)))
 (label "LOGIC_GND"
  (at 87.63 55.88 180)
  (effects (font (size 1.27 1.27)) (justify right bottom)))
 (label "RTN_24V"
  (at 102.87 71.12 0)
  (effects (font (size 1.27 1.27)) (justify left bottom)))
 (label "AC_L_FUSE_LINE"
  (at 49.53 35.56 0)
  (effects (font (size 1.27 1.27)) (justify left bottom)))
 (hierarchical_label "24V"
  (shape output)
  (at 173.99 41.91 0)
  (effects (font (size 1.27 1.27)) (justify left)))
 (hierarchical_label "LOGIC_GND"
  (shape passive)
  (at 171.45 67.31 0)
  (effects (font (size 1.27 1.27)) (justify left)))
 (hierarchical_label "EART"
  (shape passive)
  (at 38.1 46.99 0)
  (effects (font (size 1.27 1.27)) (justify left)))
 (symbol
  (lib_id "PCM_Diode_Schottky_AKL:SS34")
  (at 134.62 39.37 270)
  (unit 1)
  (body_style 1)
  (exclude_from_sim no)
  (in_bom yes)
  (on_board yes)
  (in_pos_files yes)
  (dnp no)
  (fields_autoplaced yes)
  (property "Reference" "D402" (at 137.16 38.4174 90) (show_name no) (do_not_autoplace no) (effects (font (size 1.27 1.27)) (justify left)))
  (property "Value" "SS34" (at 137.16 40.9574 90) (show_name no) (do_not_autoplace no) (effects (font (size 1.27 1.27)) (justify left)))
  (property "Footprint" "PCM_Diode_SMD_AKL:D_SMC" (at 134.62 39.37 0) (hide yes) (show_name no) (do_not_autoplace no) (effects (font (size 1.27 1.27))))
  (property "Datasheet" "https://www.tme.eu/Document/4534c3d1273464918563ce78bdeb2ece/SS34-E3-57T.pdf" (at 134.62 39.37 0) (hide yes) (show_name no) (do_not_autoplace no) (effects (font (size 1.27 1.27))))
  (property "Description" "SMC Schottky diode, 40V, 3A, Alternate KiCAD Library" (at 134.62 39.37 0) (hide yes) (show_name no) (do_not_autoplace no) (effects (font (size 1.27 1.27))))
  (pin "1")
  (pin "2"))
 (symbol
  (lib_id "EasyEDA:CC0805JKX7R9BB105")
  (at 170.18 50.8 90)
  (unit 1)
  (body_style 1)
  (exclude_from_sim no)
  (in_bom yes)
  (on_board yes)
  (in_pos_files yes)
  (dnp no)
  (property "Reference" "C402" (at 173.99 49.5299 90) (show_name no) (do_not_autoplace no) (effects (font (size 1.27 1.27)) (justify right)))
  (property "Value" "CC0805JKX7R9BB105" (at 178.816 43.434 0) (show_name no) (do_not_autoplace no) (effects (font (size 1.27 1.27)) (justify right)))
  (property "Footprint" "EasyEDA:C0805" (at 177.8 50.8 0) (hide yes) (show_name no) (do_not_autoplace no) (effects (font (size 1.27 1.27))))
  (property "Datasheet" "https://lcsc.com/product-detail/presales_YAGEO-CC0805JKX7R9BB105_C541528.html" (at 180.34 50.8 0) (hide yes) (show_name no) (do_not_autoplace no) (effects (font (size 1.27 1.27))))
  (property "Description" "" (at 170.18 50.8 0) (hide yes) (show_name no) (do_not_autoplace no) (effects (font (size 1.27 1.27))))
  (property "Manufacturer" "YAGEO(国巨)" (at 182.88 50.8 0) (hide yes) (show_name no) (do_not_autoplace no) (effects (font (size 1.27 1.27))))
  (property "MPN" "CC0805JKX7R9BB105" (at 185.42 50.8 0) (hide yes) (show_name no) (do_not_autoplace no) (effects (font (size 1.27 1.27))))
  (property "LCSC Part" "C541528" (at 187.96 50.8 0) (hide yes) (show_name no) (do_not_autoplace no) (effects (font (size 1.27 1.27))))
  (pin "1")
  (pin "2"))
 (symbol
  (lib_id "EasyEDA:SMCJ26A-TR")
  (at 93.98 38.1 90)
  (unit 1)
  (body_style 1)
  (exclude_from_sim no)
  (in_bom yes)
  (on_board yes)
  (in_pos_files yes)
  (dnp no)
  (fields_autoplaced yes)
  (property "Reference" "D401" (at 97.79 37.3399 90) (show_name no) (do_not_autoplace no) (effects (font (size 1.27 1.27)) (justify right)))
  (property "Value" "SMCJ26A-TR" (at 97.79 39.8799 90) (show_name no) (do_not_autoplace no) (effects (font (size 1.27 1.27)) (justify right)))
  (property "Footprint" "EasyEDA:SMC_L7.1-W6.2-LS8.1-RD" (at 101.6 38.1 0) (hide yes) (show_name no) (do_not_autoplace no) (effects (font (size 1.27 1.27))))
  (property "Datasheet" "https://lcsc.com/product-detail/TVS_STMicroelectronics_SMCJ26A-TR_STMicroelectronics-SMCJ26A-TR_C133649.html" (at 104.14 38.1 0) (hide yes) (show_name no) (do_not_autoplace no) (effects (font (size 1.27 1.27))))
  (property "Description" "" (at 93.98 38.1 0) (hide yes) (show_name no) (do_not_autoplace no) (effects (font (size 1.27 1.27))))
  (property "Manufacturer" "ST(意法半导体)" (at 106.68 38.1 0) (hide yes) (show_name no) (do_not_autoplace no) (effects (font (size 1.27 1.27))))
  (property "MPN" "SMCJ26A-TR" (at 109.22 38.1 0) (hide yes) (show_name no) (do_not_autoplace no) (effects (font (size 1.27 1.27))))
  (property "LCSC Part" "C133649" (at 111.76 38.1 0) (hide yes) (show_name no) (do_not_autoplace no) (effects (font (size 1.27 1.27))))
  (pin "1")
  (pin "2"))
 (symbol
  (lib_id "EasyEDA:TMOV20RP275E")
  (at 49.53 49.53 90)
  (unit 1)
  (body_style 1)
  (exclude_from_sim no)
  (in_bom yes)
  (on_board yes)
  (in_pos_files yes)
  (dnp no)
  (fields_autoplaced yes)
  (property "Reference" "R401" (at 52.07 48.2599 90) (show_name no) (do_not_autoplace no) (effects (font (size 1.27 1.27)) (justify right)))
  (property "Value" "TMOV20RP275E" (at 52.07 50.7999 90) (show_name no) (do_not_autoplace no) (effects (font (size 1.27 1.27)) (justify right)))
  (property "Footprint" "EasyEDA:RES-TH_L23.0-W9.5-P8.50-D0.9-S4.50" (at 57.15 49.53 0) (hide yes) (show_name no) (do_not_autoplace no) (effects (font (size 1.27 1.27))))
  (property "Datasheet" "https://lcsc.com/product-detail/Varistors_Littelfuse_TMOV20RP275E_Littelfuse-TMOV20RP275E_C187710.html" (at 59.69 49.53 0) (hide yes) (show_name no) (do_not_autoplace no) (effects (font (size 1.27 1.27))))
  (property "Description" "" (at 49.53 49.53 0) (hide yes) (show_name no) (do_not_autoplace no) (effects (font (size 1.27 1.27))))
  (property "Manufacturer" "Littelfuse(美国力特)" (at 62.23 49.53 0) (hide yes) (show_name no) (do_not_autoplace no) (effects (font (size 1.27 1.27))))
  (property "MPN" "TMOV20RP275E" (at 64.77 49.53 0) (hide yes) (show_name no) (do_not_autoplace no) (effects (font (size 1.27 1.27))))
  (property "LCSC Part" "C187710" (at 67.31 49.53 0) (hide yes) (show_name no) (do_not_autoplace no) (effects (font (size 1.27 1.27))))
  (pin "1")
  (pin "2"))
 (symbol
  (lib_id "EasyEDA:CC0805JKX7R9BB105")
  (at 93.98 49.53 90)
  (unit 1)
  (body_style 1)
  (exclude_from_sim no)
  (in_bom yes)
  (on_board yes)
  (in_pos_files yes)
  (dnp no)
  (property "Reference" "C401" (at 97.79 48.2599 90) (show_name no) (do_not_autoplace no) (effects (font (size 1.27 1.27)) (justify right)))
  (property "Value" "CC0805JKX7R9BB105" (at 97.79 50.7999 0) (show_name no) (do_not_autoplace no) (effects (font (size 1.27 1.27)) (justify right)))
  (property "Footprint" "EasyEDA:C0805" (at 101.6 49.53 0) (hide yes) (show_name no) (do_not_autoplace no) (effects (font (size 1.27 1.27))))
  (property "Datasheet" "https://lcsc.com/product-detail/presales_YAGEO-CC0805JKX7R9BB105_C541528.html" (at 104.14 49.53 0) (hide yes) (show_name no) (do_not_autoplace no) (effects (font (size 1.27 1.27))))
  (property "Description" "" (at 93.98 49.53 0) (hide yes) (show_name no) (do_not_autoplace no) (effects (font (size 1.27 1.27))))
  (property "Manufacturer" "YAGEO(国巨)" (at 106.68 49.53 0) (hide yes) (show_name no) (do_not_autoplace no) (effects (font (size 1.27 1.27))))
  (property "MPN" "CC0805JKX7R9BB105" (at 109.22 49.53 0) (hide yes) (show_name no) (do_not_autoplace no) (effects (font (size 1.27 1.27))))
  (property "LCSC Part" "C541528" (at 111.76 49.53 0) (hide yes) (show_name no) (do_not_autoplace no) (effects (font (size 1.27 1.27))))
  (pin "1")
  (pin "2"))
 (symbol
  (lib_id "EasyEDA:TPS26602PWPR")
  (at 120.65 52.07 0)
  (unit 1)
  (body_style 1)
  (exclude_from_sim no)
  (in_bom yes)
  (on_board yes)
  (in_pos_files yes)
  (dnp no)
  (fields_autoplaced yes)
  (property "Reference" "U402" (at 120.65 67.31 0) (show_name no) (do_not_autoplace no) (effects (font (size 1.27 1.27))))
  (property "Value" "TPS26602PWPR" (at 120.65 69.85 0) (show_name no) (do_not_autoplace no) (effects (font (size 1.27 1.27))))
  (property "Footprint" "EasyEDA:HTSSOP-16_L5.0-W4.4-P0.65-LS6.4-BL-EP" (at 120.65 69.85 0) (hide yes) (show_name no) (do_not_autoplace no) (effects (font (size 1.27 1.27))))
  (property "Datasheet" "https://www.lcsc.com/datasheet/C2872872.pdf" (at 120.65 72.39 0) (hide yes) (show_name no) (do_not_autoplace no) (effects (font (size 1.27 1.27))))
  (property "Description" "" (at 120.65 52.07 0) (hide yes) (show_name no) (do_not_autoplace no) (effects (font (size 1.27 1.27))))
  (property "Manufacturer" "TI(德州仪器)" (at 120.65 74.93 0) (hide yes) (show_name no) (do_not_autoplace no) (effects (font (size 1.27 1.27))))
  (property "MPN" "TPS26602PWPR" (at 120.65 77.47 0) (hide yes) (show_name no) (do_not_autoplace no) (effects (font (size 1.27 1.27))))
  (property "LCSC Part" "C2872872" (at 120.65 80.01 0) (hide yes) (show_name no) (do_not_autoplace no) (effects (font (size 1.27 1.27))))
  (pin "6")
  (pin "10")
  (pin "13")
  (pin "1")
  (pin "17")
  (pin "9")
  (pin "8")
  (pin "4")
  (pin "7")
  (pin "3")
  (pin "5")
  (pin "14")
  (pin "15")
  (pin "16")
  (pin "12")
  (pin "2")
  (pin "11"))
 (symbol
  (lib_id "C0805C104K5RACTU:65600001009")
  (at 44.45 35.56 0)
  (unit 1)
  (body_style 1)
  (exclude_from_sim no)
  (in_bom yes)
  (on_board yes)
  (in_pos_files yes)
  (dnp no)
  (fields_autoplaced yes)
  (property "Reference" "FH402" (at 44.45 27.94 0) (show_name no) (do_not_autoplace no) (effects (font (size 1.27 1.27))))
  (property "Value" "65600001009" (at 44.45 30.48 0) (show_name no) (do_not_autoplace no) (effects (font (size 1.27 1.27))))
  (property "Footprint" "C0805C104K5RACTU:FUSE-TH_65600001009" (at 44.45 43.18 0) (hide yes) (show_name no) (do_not_autoplace no) (effects (font (size 1.27 1.27))))
  (property "Datasheet" "https://www.lcsc.com/datasheet/C187510.pdf" (at 44.45 45.72 0) (hide yes) (show_name no) (do_not_autoplace no) (effects (font (size 1.27 1.27))))
  (property "Description" "" (at 44.45 35.56 0) (hide yes) (show_name no) (do_not_autoplace no) (effects (font (size 1.27 1.27))))
  (property "Manufacturer" "Littelfuse(美国力特)" (at 44.45 48.26 0) (hide yes) (show_name no) (do_not_autoplace no) (effects (font (size 1.27 1.27))))
  (property "MPN" "65600001009" (at 44.45 50.8 0) (hide yes) (show_name no) (do_not_autoplace no) (effects (font (size 1.27 1.27))))
  (property "LCSC Part" "C187510" (at 44.45 53.34 0) (hide yes) (show_name no) (do_not_autoplace no) (effects (font (size 1.27 1.27))))
  (pin "1")
  (pin "2"))
 (symbol
  (lib_id "EasyEDA:1792876")
  (at 26.67 46.99 0)
  (mirror y)
  (unit 1)
  (body_style 1)
  (exclude_from_sim no)
  (in_bom yes)
  (on_board yes)
  (in_pos_files yes)
  (dnp no)
  (property "Reference" "CN401" (at 25.4 57.15 0) (show_name no) (do_not_autoplace no) (effects (font (size 1.27 1.27))))
  (property "Value" "1792876" (at 25.4 54.61 0) (show_name no) (do_not_autoplace no) (effects (font (size 1.27 1.27))))
  (property "Footprint" "EasyEDA:CONN-TH_1792876" (at 26.67 57.15 0) (hide yes) (show_name no) (do_not_autoplace no) (effects (font (size 1.27 1.27))))
  (property "Datasheet" "https://www.lcsc.com/datasheet/C5482625.pdf" (at 26.67 59.69 0) (hide yes) (show_name no) (do_not_autoplace no) (effects (font (size 1.27 1.27))))
  (property "Description" "" (at 26.67 46.99 0) (hide yes) (show_name no) (do_not_autoplace no) (effects (font (size 1.27 1.27))))
  (property "Manufacturer" "Phoenix Contact(菲尼克斯)" (at 26.67 62.23 0) (hide yes) (show_name no) (do_not_autoplace no) (effects (font (size 1.27 1.27))))
  (property "MPN" "1792876" (at 26.67 64.77 0) (hide yes) (show_name no) (do_not_autoplace no) (effects (font (size 1.27 1.27))))
  (property "LCSC Part" "C5482625" (at 26.67 67.31 0) (hide yes) (show_name no) (do_not_autoplace no) (effects (font (size 1.27 1.27))))
  (pin "2")
  (pin "1")
  (pin "3"))
 (symbol
  (lib_id "EasyEDA:ERJ6ENF1202V")
  (at 143.51 57.15 0)
  (unit 1)
  (body_style 1)
  (exclude_from_sim no)
  (in_bom yes)
  (on_board yes)
  (in_pos_files yes)
  (dnp no)
  (fields_autoplaced yes)
  (property "Reference" "R402" (at 143.51 50.8 0) (show_name no) (do_not_autoplace no) (effects (font (size 1.27 1.27))))
  (property "Value" "ERJ6ENF1202V" (at 143.51 53.34 0) (show_name no) (do_not_autoplace no) (effects (font (size 1.27 1.27))))
  (property "Footprint" "EasyEDA:R0805" (at 143.51 64.77 0) (hide yes) (show_name no) (do_not_autoplace no) (effects (font (size 1.27 1.27))))
  (property "Datasheet" "https://lcsc.com/product-detail/Chip-Resistor-Surface-Mount_PANASONIC-ERJ6ENF1202V_C413297.html" (at 143.51 67.31 0) (hide yes) (show_name no) (do_not_autoplace no) (effects (font (size 1.27 1.27))))
  (property "Description" "" (at 143.51 57.15 0) (hide yes) (show_name no) (do_not_autoplace no) (effects (font (size 1.27 1.27))))
  (property "Manufacturer" "PANASONIC(松下)" (at 143.51 69.85 0) (hide yes) (show_name no) (do_not_autoplace no) (effects (font (size 1.27 1.27))))
  (property "MPN" "ERJ6ENF1202V" (at 143.51 72.39 0) (hide yes) (show_name no) (do_not_autoplace no) (effects (font (size 1.27 1.27))))
  (property "LCSC Part" "C413297" (at 143.51 74.93 0) (hide yes) (show_name no) (do_not_autoplace no) (effects (font (size 1.27 1.27))))
  (pin "2")
  (pin "1"))
 (symbol
  (lib_id "Converter_ACDC:IRM-20-24")
  (at 78.74 46.99 0)
  (unit 1)
  (body_style 1)
  (exclude_from_sim no)
  (in_bom yes)
  (on_board yes)
  (in_pos_files yes)
  (dnp no)
  (fields_autoplaced yes)
  (property "Reference" "U401" (at 78.74 38.1 0) (show_name no) (do_not_autoplace no) (effects (font (size 1.27 1.27))))
  (property "Value" "IRM-20-24" (at 78.74 40.64 0) (show_name no) (do_not_autoplace no) (effects (font (size 1.27 1.27))))
  (property "Footprint" "Converter_ACDC:Converter_ACDC_MeanWell_IRM-20-xx_THT" (at 78.74 54.61 0) (hide yes) (show_name no) (do_not_autoplace no) (effects (font (size 1.27 1.27))))
  (property "Datasheet" "http://www.meanwell.com/Upload/PDF/IRM-20/IRM-20-SPEC.PDF" (at 88.9 55.88 0) (hide yes) (show_name no) (do_not_autoplace no) (effects (font (size 1.27 1.27))))
  (property "Description" "24V, 900mA, 21.6W, Isolated, AC-DC, 219A(IRM20)" (at 78.74 46.99 0) (hide yes) (show_name no) (do_not_autoplace no) (effects (font (size 1.27 1.27))))
  (pin "1")
  (pin "2")
  (pin "3")
  (pin "4"))
 (group ""
  (members "010840c7-b11b-468c-8b5f-523e93e91cab" "016ee5f1-d8ca-4a4c-9a02-66217eadc39c"
   "01965b3c-3623-414a-8247-142603cf0c6d" "02aea859-0a0b-46c7-9a3f-60e4699145fb"
   "044a90dc-8605-401c-95b0-e0eff5069be4" "06c4c977-077a-4ee4-b6ec-5bf77b622762"
   "06fa937a-2c01-43f0-8db3-12dbb288f97e" "0b496ae0-674d-48f2-88a7-c78fb468dd49"
   "0bf94457-5cc7-4189-868a-d934df3bc18a" "0ea62296-736d-4de8-864e-663ee6b807d1"
   "1251eb4c-76fd-4fca-bc46-cc770f063e26" "186810cd-d9c3-4f3b-8671-81ccb4572ef3"
   "1a860667-6ece-4ed8-a6e5-d75374d4bbfc" "22281c59-cd35-473f-a95f-8c93c088cc7c"
   "264cb604-3d37-47a6-8174-eefa378b8aec" "28626777-3c84-4b3b-bd32-2dfc06aa3b28"
   "28b0bc1d-d4c1-43af-890f-0c84fc6ec0f9" "2b0f3fc4-3f55-4868-91e6-7ec5735f619e"
   "2d64aba0-b951-43fc-a2cb-8a8b7756bc0b" "2e10d1d7-99d1-4a7e-80b4-9262afd77573"
   "30aa7e0f-156e-4263-8ecf-751e4fc0cfb7" "322f7ae2-2083-4a90-bc5f-7b93a9b174ce"
   "36249bdb-8a6a-42ae-997c-8e741d0fcf8b" "38285a6f-7d5c-443e-99ac-3b7a2cef287b"
   "3a3a40a7-58d5-4444-82b4-d1469e35059c" "3ace98b3-ae12-4fd2-8af3-c74a3f24207d"
   "3c08d860-fe70-4b25-a3db-13bfdd276750" "3d95b65e-9338-4d02-bbf5-deb41545c186"
   "3ec4c7fe-03c1-4614-83e3-a787085dae0e" "414c9592-4fdb-4d73-8950-83cb2885c56b"
   "42168a8a-d915-4479-a21e-c58a20b9dfbd" "43b13491-3ed4-4333-8e28-a886672341b8"
   "528e055b-b995-4d09-8bb1-8047cf3a4f9f" "571c1783-19ea-4c72-a045-f25ffb3ccdbb"
   "601eb3e8-2c7d-4746-a7d7-a579a86c4140" "61a54192-e905-494d-93c7-23c61e86f14c"
   "62643a51-e664-4d44-a61d-bed00129e91c" "69060c2e-6af1-4860-91a8-256fa7f9395b"
   "6ad0db6e-26df-4939-94d7-c6f473ab42f8" "72e887f5-9dee-4507-be4a-445b77f2dbaf"
   "76e7ed21-9516-4a3d-a518-f884e54afb2f" "77bc6abe-a1b5-4fbb-a265-bdf3e82e8cae"
   "77fd8c7f-043c-4985-a208-e85b293ed88f" "7c21b1c3-085b-4562-8e92-5ab70d45328d"
   "7e02a5f6-a29d-475f-bef2-b5c2ecbffc8c" "7ec846b8-fbdb-4ccb-8f77-972e95b07914"
   "7f6ad4c1-0b4f-48a7-b4a6-c5d045bca009" "82ff934b-4d42-42b4-8227-4d3a2a62f324"
   "87af4354-e958-4a1d-af11-ddafa469f7c4" "8901b6bb-3a73-4489-9d24-6471c4f8296a"
   "8a500468-7045-4abb-92df-74cf28d8a918" "90ce5688-a913-4eab-a789-9d875d13b218"
   "916132d2-7d41-4872-93c1-914edea5a043" "929766f3-6fee-43a1-88fd-c2727caae7f3"
   "946da43b-f986-4e29-b3b3-c6e6c58e01f5" "97e8dad7-7455-4fa8-88bb-7988ed6707d5"
   "9a1ccb5a-3ed7-4e59-9612-27bc5d12a323" "9abe5a06-e5d7-4db6-b079-5ca47e5edbae"
   "9cfe592f-6a8e-46aa-b8dd-235b6481e670" "a26f20ab-882e-4178-ac73-c3e90237f58b"
   "a29bedb5-ebc9-4973-a5a6-25289a727e24" "a4e50067-39dd-42d4-94f2-f63cec3c6c39"
   "a6749887-682b-4404-a196-9fe7acace0c2" "aea93f3d-a694-412a-a799-c403fb6330a7"
   "b11e0a79-e61a-447f-bdc5-e732758f9efa" "b143aa8b-4f63-4f44-86bb-96d60e86571d"
   "b66dd7f2-aa14-4385-b453-68f221800849" "b8f502c9-0e81-4258-9ff7-0f7347296242"
   "b918e3cc-9d35-4553-b224-879348a59e99" "ba04879e-8c78-42b4-b838-faa0e158c8c6"
   "bc73b9a1-dcfe-4086-8975-6a0505867133" "bdb821c1-68ba-4226-9388-e30e9262c7ab"
   "c1c9fb38-351a-4237-87a8-fab38e23022a" "c280080a-b5c8-4f38-a7ed-476c6c2daef2"
   "c59f621d-7622-42b4-870d-6509da70ea0f" "c61a9fd4-b99d-4711-afef-744766db0b80"
   "c646cdf2-9d74-4494-aa99-29a02b472c5a" "c872a2e6-5843-47ce-98c7-f78f7fc48be9"
   "cd1cfc28-84be-419e-adf4-7c23c341a8d9" "cd8903bc-a3bd-4587-8673-459d47b001f1"
   "cdaabdd8-1b36-4e9a-b9b2-f9a21cadb3c5" "d089e24a-978a-4a3c-af5a-dde2e1ffb08d"
   "d70b96d5-4bd0-4dfc-8674-0598e24c4cc4" "d739d588-ce46-47fd-8269-c023664a9495"
   "d7e01502-999f-4a84-ba04-4e328785c2ea" "d82bff58-5bd2-46d8-8c9e-ec19974d748d"
   "d8c56764-a245-4025-8058-ed01ebe5081f" "dd1061be-f1f5-4897-a0fe-6c40c3de6b7b"
   "dd316f6c-4df4-46f5-b153-001e62e60db5" "dee073d0-aa69-4d8b-a370-617252c8637c"
   "dffe7cd5-e721-4726-ab86-c902ac32b76f" "ef1915a3-6f8e-49d3-ac28-3487a3bca9e9"
   "f127f476-7148-40c2-b696-bd01ae1c66ed" "f9093cf1-e76a-4cde-a3cf-ec7a60fb6ca1"
   "ffa31f5f-1e7d-4be7-87cb-1bb222769caf")))
